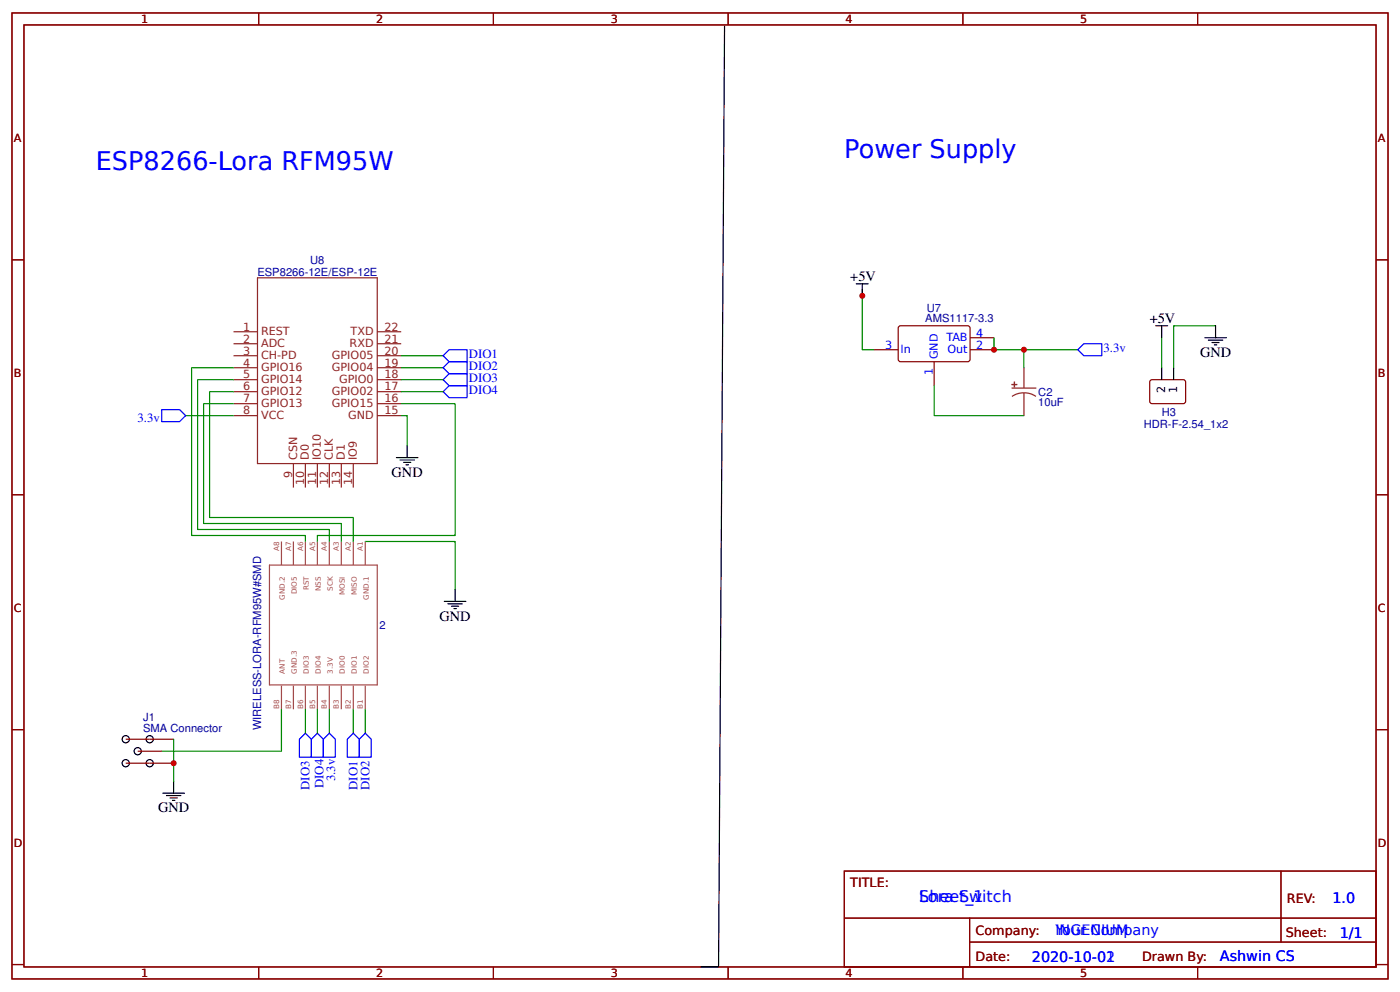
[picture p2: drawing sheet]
<svg xmlns="http://www.w3.org/2000/svg" width="309mm" height="219mm" viewBox="0 0 309 219" stroke-linecap="round" stroke-linejoin="round" font-family="sans-serif">
<g fill="none" stroke="#800" stroke-width=".26">
<path d="M2.6 2.9h304.1v213.2h-304.1zM5.3 5.5h298.7v208h-298.7zM57.1 2.9v2.6M109 2.9v2.6M160.9 2.9v2.6M212.7 2.9v2.6M264.6 2.9v2.6M2.6 57.4h2.7M304 57.4h2.7M193.1 77.2h5.3M198.5 72.2l.5-.3 15.1 .1 .2 .4-.1 7.2-.4 .3-15.1-.1-.3-.5zM206.4 79.9v5.2"/>
<path d="M214.3 77.2h5.3M214.3 74.6h5.3M254.1 84.1l.4-.3 7.2 .1 .2 .4v4.6l-.5 .2-7.1-.1-.3-.4zM2.6 109.2h2.7M304 109.2h2.7M2.6 161.1h2.7M27.8 168.5h10.6M27.8 163.2h10.6M30.4 165.8h5.3M304 161.1h2.7M186.5 192.3h117.5v21.2h-117.5zM283 192.3v15.7"/>
<path d="M2.6 212.9h2.7M57.1 213.5v2.6M109 213.5v2.6M160.9 213.5v2.6M186.6 202.7h117.3M212.7 213.5v2.6M214.2 208h89.7M214.2 202.7v10.6M264.6 213.5v2.6M304 212.9h2.7"/>
</g>
<g fill="none" stroke="#080" stroke-width=".26">
<path d="M88.6 78.5h9.3M190.5 64v13.2h2.6M219.6 74.6v2.6h6.6v4M226.2 77.2h11.9M256.6 74.6v6.6M268.6 71.9h-9.3v9.3M41 91.8h10.6M51.6 81.2h-9.3v37h25.2v1.3M51.6 83.8h-7.9v33.1h29.1v2.6M51.6 86.5h-5.3v27.7h31.8v5.3M51.6 89.1h-6.6v26.5h30.4v3.9M88.6 89.1h11.9v29.1h-30.4v1.3"/>
<path d="M88.6 91.8h1.4v6.6M88.6 81.2h9.3M88.6 86.5h9.3M88.6 83.8h9.3M206.4 85.1v6.7h19.8M80.7 119.5h19.8v10.6M62.2 156.6v9.2h-26.5M67.5 156.6v5.3M70.1 156.6v5.3M72.8 156.6v5.3M78.1 156.6v5.3M80.7 156.6v5.3"/>
<path d="M38.4 163.2v9.3"/>
</g>
<g fill="none" stroke="#000" stroke-width=".26">
<path d="M160.1 5.8l-1.4 207.7h-3.9M189.2 62.7h2.6M190.5 62.7v2.6M255.3 71.9h2.7M256.6 71.9v2.7M266.2 74.6h4.7M267 75.1h3.1M267.8 75.6h1.5M268.3 76.1h.5M268.6 71.9v2.7M90 98.4v2.6M256.6 81.2v2.6"/>
<path d="M259.3 81.2v2.6M87.6 101h4.7M88.4 101.5h3.1M89.2 102.1h1.6M89.7 102.6h.5M98.2 132.8h4.7M99 133.3h3.1M99.7 133.8h1.6M100.3 134.4h.5M100.5 130.1v2.7M36 175.1h4.7M36.8 175.6h3.2"/>
<path d="M37.6 176.2h1.6M38.1 176.7h.5M38.4 172.5v2.6"/>
<circle cx="27.8" cy="168.5" r=".79"/>
<circle cx="27.8" cy="163.2" r=".79"/>
<circle cx="30.4" cy="165.8" r=".79"/>
<circle cx="33.1" cy="163.2" r=".79"/>
<circle cx="33.1" cy="168.5" r=".79"/>
</g>
<path d="M99.2 79.9h4v2.6h-4l-1.3-1.3zM99.2 77.2h4v2.7h-4l-1.3-1.4zM238.1 77.2l1.3-1.3h4v2.6h-4zM35.7 90.4h4l1.3 1.4-1.3 1.3h-4zM97.9 83.8l1.3-1.3h4v2.6h-4zM99.2 85.1h4v2.7h-4l-1.3-1.3zM66.1 163.2l1.4-1.3 1.3 1.3v4h-2.7zM68.8 163.2l1.3-1.3 1.3 1.3v4h-2.6zM72.8 161.9l1.3 1.3v4h-2.7v-4zM76.7 163.2l1.4-1.3 1.3 1.3v4h-2.7zM80.7 161.9l1.3 1.3v4h-2.6v-4z" fill="none" stroke="#00f" stroke-width=".26"/>
<g fill="none" stroke="#8d2323" stroke-width=".26">
<path d="M51.6 73.2h5.3M51.6 75.9h5.3M51.6 78.5h5.3M56.9 61.3h26.4v41h-26.4zM83.3 73.2h5.3M83.3 75.9h5.3M83.3 78.5h5.3M51.6 81.2h5.3M51.6 83.8h5.3M51.6 91.8h5.3M51.6 86.5h5.3M51.6 89.1h5.3"/>
<path d="M83.3 81.2h5.3M83.3 83.8h5.3M83.3 91.8h5.3M83.3 86.5h5.3M83.3 89.1h5.3M223.6 85.7h5.3M226.2 86.7l1.4 .2 1.3 .6M226.2 86.7l-1.4 .2-1.2 .6M226.2 81.2v4.5M226.2 86.7v5.1M64.8 102.3v5.3M67.5 102.3v5.3"/>
<path d="M70.1 102.3v5.3M72.8 102.3v5.3M75.4 102.3v5.3M78.1 102.3v5.3"/>
</g>
<g fill="#8d2323" stroke="#8d2323" stroke-width=".26">
<path d="M223.6 84.9h1z"/>
<path d="M224.1 84.3v1.1z"/>
</g>
<g fill="none" stroke="#a54b4b" stroke-width=".26">
<path d="M62.2 119.5v5.2M64.8 119.5v5.2M67.5 119.5v5.2M70.1 119.5v5.2M72.8 119.5v5.2M75.4 119.5v5.2M78.1 119.5v5.2M80.7 119.5v5.2M59.5 124.7h23.8v26.5h-23.8zM62.2 151.4v5.2M64.8 151.4v5.2M67.5 151.4v5.2"/>
<path d="M70.1 151.4v5.2M72.8 151.4v5.2M75.4 151.4v5.2M78.1 151.4v5.2M80.7 151.4v5.2"/>
</g>
<g fill="#c00">
<circle cx="226.2" cy="77.2" r=".66"/>
<circle cx="190.5" cy="65.3" r=".66"/>
<circle cx="219.6" cy="77.2" r=".66"/>
<circle cx="38.4" cy="168.5" r=".66"/>
</g>
<g font-size="5.6" fill="#00f">
<text x="186.5" y="34.9">Power Supply</text>
<text x="21.2" y="37.5">ESP8266-Lora RFM95W</text>
</g>
<g font-size="3.5" fill="#00f">
<text x="203.1" y="199.1">Sheet_1</text>
<text x="203.1" y="199.1">Lora Switch</text>
</g>
<g font-size="3.2">
<text x="187.9" y="62.1">+5V</text>
<text x="254" y="71.4">+5V</text>
<text x="265.1" y="78.8">GND</text>
<text x="86.5" y="105.3">GND</text>
<text x="97.1" y="137">GND</text>
<text x="34.9" y="179.3">GND</text>
</g>
<g font-size="3.2" fill="#00f">
<text x="294.4" y="199.2">1.0</text>
<text x="233.2" y="206.4">Your Company</text>
<text x="233.2" y="206.4">INGENIUM</text>
<text x="296" y="207">1/1</text>
<text x="228" y="212.3">2020-10-01</text>
<text x="228" y="212.3">2020-10-02</text>
<text x="269.5" y="212.2">Ashwin CS</text>
</g>
<g font-size="2.8" fill="#00f">
<text x="243.8" y="77.7">3.3v</text>
<text x="103.6" y="81.7">DIO2</text>
<text x="103.6" y="79.1">DIO1</text>
<text x="103.6" y="84.4">DIO3</text>
<text x="103.6" y="87">DIO4</text>
<text x="30.4" y="93.1">3.3v</text>
<text x="71.4" y="174" transform="rotate(-90 71.4 174)">DIO4</text>
<text x="74.1" y="172.5" transform="rotate(-90 74.1 172.5)">3.3v</text>
<text x="68.4" y="174.3" transform="rotate(-90 68.4 174.3)">DIO3</text>
<text x="79" y="174.3" transform="rotate(-90 79 174.3)">DIO1</text>
<text x="81.6" y="174.3" transform="rotate(-90 81.6 174.3)">DIO2</text>
</g>
<g font-size="2.8" fill="#800">
<text x="187.9" y="195.7">TITLE:</text>
<text x="284.3" y="199.2">REV:</text>
<text x="215.5" y="206.4">Company:</text>
<text x="284.1" y="206.9">Sheet:</text>
<text x="215.5" y="212.1">Date:</text>
<text x="252.3" y="212.2">Drawn By:</text>
</g>
<g font-size="2.5" fill="#800">
<text x="31.2" y="5.1">1</text>
<text x="83.1" y="5.1">2</text>
<text x="134.9" y="5.1">3</text>
<text x="186.8" y="5.1">4</text>
<text x="238.7" y="5.1">5</text>
<text x="3" y="31.4">A</text>
<text x="304.4" y="31.4">A</text>
<text x="3" y="83.3">B</text>
<text x="304.4" y="83.3">B</text>
<text x="3" y="135.1">C</text>
<text x="304.4" y="135.1">C</text>
<text x="3" y="187">D</text>
<text x="304.4" y="187">D</text>
<text x="31.2" y="215.7">1</text>
<text x="83.1" y="215.7">2</text>
<text x="134.9" y="215.7">3</text>
<text x="186.8" y="215.7">4</text>
<text x="238.7" y="215.7">5</text>
</g>
<g font-size="2.5" fill="#000080">
<text x="68.5" y="58.3">U8</text>
<text x="56.9" y="60.9">ESP8266-12E/ESP-12E</text>
<text x="204.4" y="71.1">AMS1117-3.3</text>
<text x="204.8" y="68.9">U7</text>
<text x="229.4" y="89.7">10uF</text>
<text x="229.4" y="87.3">C2</text>
<text x="252.7" y="94.4">HDR-F-2.54_1x2</text>
<text x="256.6" y="91.8">H3</text>
<text x="83.9" y="138.9">2</text>
<text x="31.6" y="159.2">J1</text>
<text x="31.6" y="161.6">SMA Connector</text>
<text x="57.7" y="161.2" transform="rotate(-90 57.7 161.2)">WIRELESS-LORA-RFM95W#SMD</text>
</g>
<g font-size="2.5" fill="#8d2323">
<text x="53.7" y="73">1</text>
<text x="53.7" y="75.6">2</text>
<text x="57.7" y="74">REST</text>
<text x="57.7" y="76.7">ADC</text>
<text x="77.2" y="76.7">RXD</text>
<text x="77.4" y="74">TXD</text>
<text x="84.9" y="73">22</text>
<text x="84.9" y="75.6">21</text>
<text x="53.7" y="80.9">4</text>
<text x="53.7" y="83.6">5</text>
<text x="53.7" y="78.3">3</text>
<text x="57.7" y="82">GPIO16</text>
<text x="57.7" y="79.3">CH-PD</text>
<text x="73.3" y="82">GPIO04</text>
<text x="73.3" y="79.3">GPIO05</text>
<text x="84.9" y="80.9">19</text>
<text x="84.9" y="83.6">18</text>
<text x="84.9" y="78.3">20</text>
<text x="53.7" y="86.2">6</text>
<text x="53.7" y="88.8">7</text>
<text x="57.7" y="84.6">GPIO14</text>
<text x="57.7" y="87.3">GPIO12</text>
<text x="57.7" y="89.9">GPIO13</text>
<text x="73.3" y="87.3">GPIO02</text>
<text x="73.3" y="89.9">GPIO15</text>
<text x="74.9" y="84.6">GPIO0</text>
<text x="84.9" y="86.2">17</text>
<text x="84.9" y="88.8">16</text>
<text x="53.7" y="91.5">8</text>
<text x="57.7" y="92.6">VCC</text>
<text x="76.9" y="92.6">GND</text>
<text x="84.9" y="91.5">15</text>
<text x="65.6" y="101.5" transform="rotate(-90 65.6 101.5)">CSN</text>
<text x="68.3" y="101.5" transform="rotate(-90 68.3 101.5)">D0</text>
<text x="70.9" y="101.5" transform="rotate(-90 70.9 101.5)">IO10</text>
<text x="73.6" y="101.5" transform="rotate(-90 73.6 101.5)">CLK</text>
<text x="76.2" y="101.5" transform="rotate(-90 76.2 101.5)">D1</text>
<text x="78.8" y="101.5" transform="rotate(-90 78.8 101.5)">IO9</text>
<text x="64.6" y="105.5" transform="rotate(-90 64.6 105.5)">9</text>
<text x="67.2" y="107.1" transform="rotate(-90 67.2 107.1)">10</text>
<text x="69.8" y="107.1" transform="rotate(-90 69.8 107.1)">11</text>
<text x="72.5" y="107.1" transform="rotate(-90 72.5 107.1)">12</text>
<text x="75.1" y="107.1" transform="rotate(-90 75.1 107.1)">13</text>
<text x="77.8" y="107.1" transform="rotate(-90 77.8 107.1)">14</text>
</g>
<g font-size="2.5" fill="#00f">
<text x="195.5" y="76.9">3</text>
<text x="199" y="78">In</text>
<text x="209.1" y="75.4">TAB</text>
<text x="209.3" y="78">Out</text>
<text x="215.6" y="76.9">2</text>
<text x="215.6" y="74.3">4</text>
<text x="206.1" y="82.7" transform="rotate(-90 206.1 82.7)">1</text>
<text x="207.2" y="79.3" transform="rotate(-90 207.2 79.3)">GND</text>
</g>
<g font-size="2.5">
<text x="257.4" y="86.7" transform="rotate(-90 257.4 86.7)">2</text>
<text x="260.1" y="86.7" transform="rotate(-90 260.1 86.7)">1</text>
</g>
<g font-size="1.6" fill="#a54b4b">
<text x="61.7" y="121.5" transform="rotate(-90 61.7 121.5)">A8</text>
<text x="64.3" y="121.5" transform="rotate(-90 64.3 121.5)">A7</text>
<text x="66.9" y="121.5" transform="rotate(-90 66.9 121.5)">A6</text>
<text x="69.6" y="121.5" transform="rotate(-90 69.6 121.5)">A5</text>
<text x="72.2" y="121.5" transform="rotate(-90 72.2 121.5)">A4</text>
<text x="74.9" y="121.5" transform="rotate(-90 74.9 121.5)">A3</text>
<text x="77.5" y="121.5" transform="rotate(-90 77.5 121.5)">A2</text>
<text x="80.2" y="121.5" transform="rotate(-90 80.2 121.5)">A1</text>
<text x="65.6" y="131.2" transform="rotate(-90 65.6 131.2)">DIO5</text>
<text x="68.2" y="130.3" transform="rotate(-90 68.2 130.3)">RST</text>
<text x="70.9" y="130.5" transform="rotate(-90 70.9 130.5)">NSS</text>
<text x="73.5" y="130.4" transform="rotate(-90 73.5 130.4)">SCK</text>
<text x="76.2" y="131.4" transform="rotate(-90 76.2 131.4)">MOSI</text>
<text x="78.8" y="131.4" transform="rotate(-90 78.8 131.4)">MISO</text>
<text x="63" y="132.4" transform="rotate(-90 63 132.4)">GND.2</text>
<text x="81.5" y="132.4" transform="rotate(-90 81.5 132.4)">GND.1</text>
<text x="63" y="148.7" transform="rotate(-90 63 148.7)">ANT</text>
<text x="65.6" y="148.7" transform="rotate(-90 65.6 148.7)">GND.3</text>
<text x="68.2" y="148.7" transform="rotate(-90 68.2 148.7)">DIO3</text>
<text x="70.9" y="148.7" transform="rotate(-90 70.9 148.7)">DIO4</text>
<text x="73.5" y="148.7" transform="rotate(-90 73.5 148.7)">3.3V</text>
<text x="76.2" y="148.7" transform="rotate(-90 76.2 148.7)">DIO0</text>
<text x="78.8" y="148.7" transform="rotate(-90 78.8 148.7)">DIO1</text>
<text x="81.5" y="148.7" transform="rotate(-90 81.5 148.7)">DIO2</text>
<text x="61.7" y="156.5" transform="rotate(-90 61.7 156.5)">B8</text>
<text x="64.3" y="156.5" transform="rotate(-90 64.3 156.5)">B7</text>
<text x="66.9" y="156.5" transform="rotate(-90 66.9 156.5)">B6</text>
<text x="69.6" y="156.5" transform="rotate(-90 69.6 156.5)">B5</text>
<text x="72.2" y="156.5" transform="rotate(-90 72.2 156.5)">B4</text>
<text x="74.9" y="156.5" transform="rotate(-90 74.9 156.5)">B3</text>
<text x="77.5" y="156.5" transform="rotate(-90 77.5 156.5)">B2</text>
<text x="80.2" y="156.5" transform="rotate(-90 80.2 156.5)">B1</text>
</g>
</svg>
